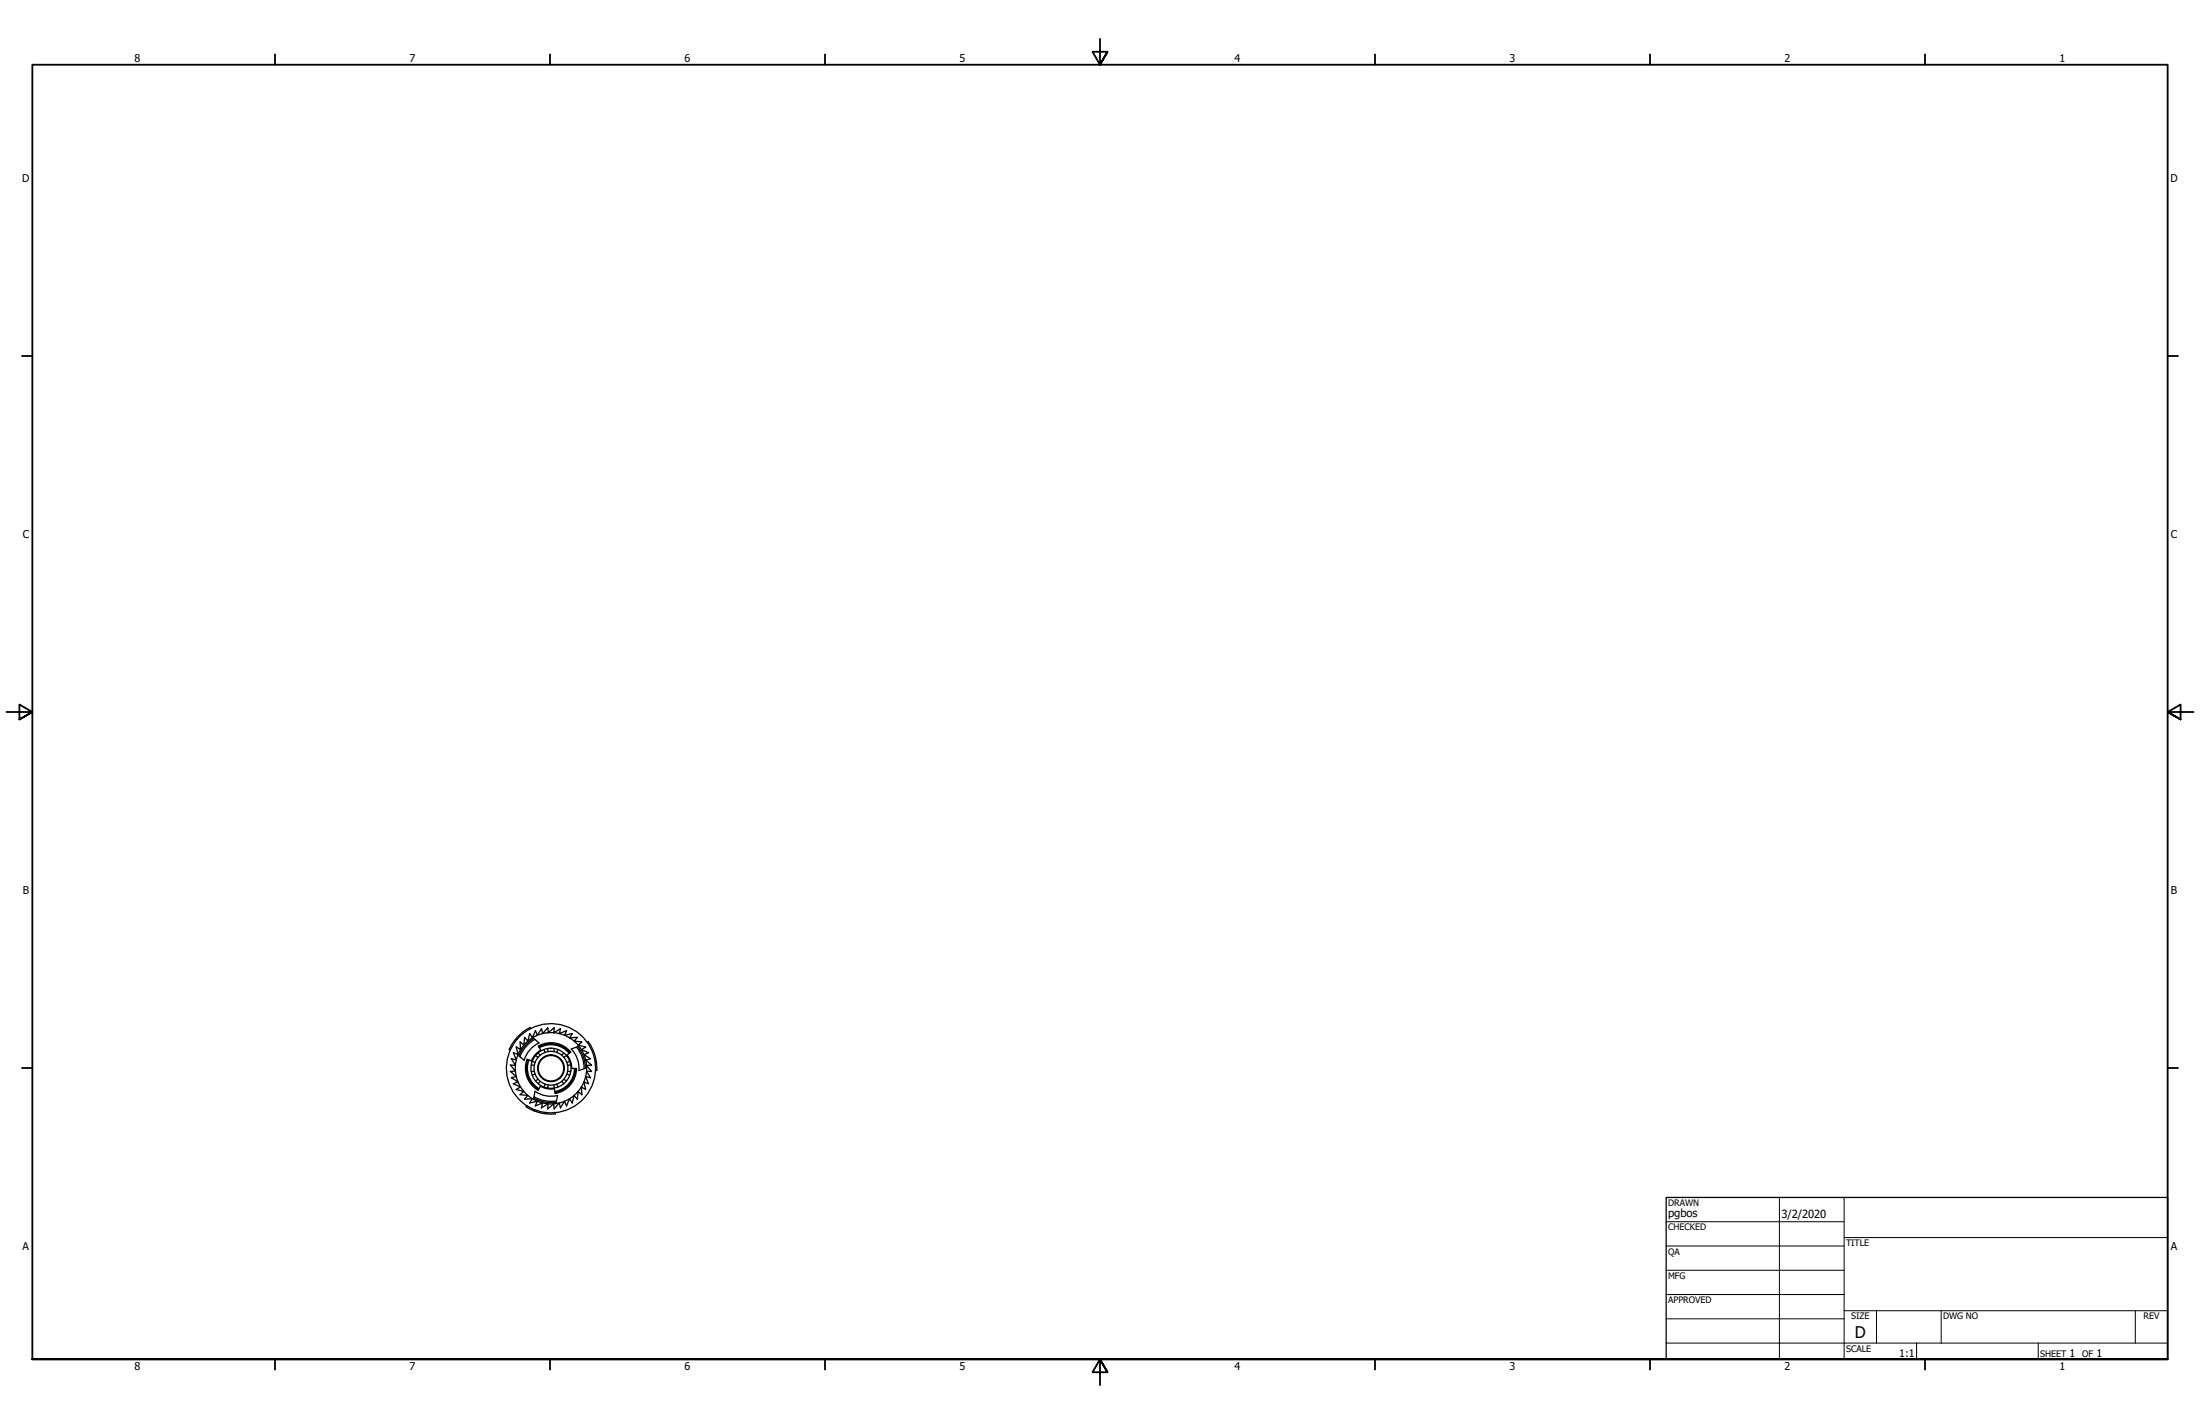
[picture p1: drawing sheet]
<svg xmlns="http://www.w3.org/2000/svg" width="864mm" height="559mm" viewBox="0 0 864 559" stroke-linecap="round" stroke-linejoin="round" font-family="sans-serif">
<!-- layer: Visible (ANSI) -->
<g fill="none" stroke="#000" stroke-width=".51">
<path d="M204.1 408.8l1.6 1.3 .2-3.1 1.3 1.5 .7-2.9 1.1 1.7 1.2-2.9 .7 1.9 1.7-2.7 .4 2 2-2.3 .2 1.9 2.4-1.9-.2 2 2.6-1.6-.4 1.9 2.8-1.2-.7 1.9 3-.7-1.1 1.7 3.1-.2-1.3 1.5 3.1 .2-1.6 1.3 3 .8-1.7 1 2.9 1.2-1.9 .8 2.6 1.6-1.9 .5 2.3 2-2 .1 2 2.4-2-.2 1.6 2.7-1.9-.5 1.2 2.8-1.9-.7 .7 3-1.7-1.1 .2 3.1-1.5-1.3-.2 3.1-1.3-1.5-.8 3-1-1.7-1.2 2.8-.8-1.9-1.6 2.7-.5-2-2 2.4-.1-2-2.4 2 .2-2-2.7 1.6 .5-2-2.9 1.2 .8-1.9-3 .7 1-1.7-3 .3 1.3-1.6-3.1-.2 1.5-1.3-3-.8 1.7-1-2.8-1.2 1.8-.8-2.6-1.6 2-.4-2.4-2.1 2-.1-2-2.4 2 .2-1.6-2.7 2 .5-1.2-2.8 1.9 .7-.8-3 1.8 1.1zM205.1 405.1l.3 .4M206.6 409.7l2.9-2.2 2.1 1.8a11 11 0 0 0-5.9 6.8l-2-1.8 1.2-2.4zM207.2 415.8a9.7 9.7 0 0 0 4.2 11.7M207.4 415.9a9.5 9.5 0 0 0 4 11.5M207.6 415.9a9.3 9.3 0 0 0 4 11.3M208.3 403.6l-.2-.4a18 18 0 0 0-8.2 8.6l.4 .2M208.5 418l1.2 .1M209 416.3l1.1 .5M210 407.9a13 13 0 0 0-5.9 6.8M210.1 414.3l1 .7M211.4 413l.7 1.1"/>
<path d="M211.5 410.8a9.7 9.7 0 0 1 12.3 2.3M211.6 410.9a9.5 9.5 0 0 1 12 2.3M211.7 411.1a9.3 9.3 0 0 1 11.7 2.2M213.4 411.9l.5 1.1M215.1 411.4l.1 1.3M217.4 411.4l-.1 1.3M219.2 411.9l-.6 1.1M221.2 413l-.7 1.1M222.4 414.3l-1 .7M223.6 416.3l-1.1 .5M224.1 418l-1.3 .1M224.3 411.6l2.5-.9a13.5 13.5 0 0 1 3 8.5l-2.6 .9a11 11 0 0 0-2.9-8.5z"/>
<path d="M225.5 419.3a9.3 9.3 0 0 1-7.7 9M225.8 419.3a9.5 9.5 0 0 1-8 9.3M226 419.3a9.7 9.7 0 0 1-8.1 9.4M226.3 410.9a13 13 0 0 1 3 8.5M230.5 409l.4-.3a18 18 0 0 1 3.4 11.4h-.5M234.1 416.5l-.5 .1M206.8 433.9l-.3 .4a18 18 0 0 0 11.6 2.8l-.1-.5M209.6 430.4a13 13 0 0 0 8.9 1.6M209.7 420.3l-1.2 .1M209.9 435.5l-.2 .5M210 428.2a11 11 0 0 0 8.9 1.7l-.5 2.6a13.5 13.5 0 0 1-8.9-1.6zM210.1 421.6l-1.1 .5"/>
<path d="M211.1 423.4l-1 .7M212.1 424.3l-.7 1.1M212.1 426.2l-.9 1.6a10 10 0 0 1-4.3-12.1l1.7 .6a8.2 8.2 0 0 1 3.7-4.2l-.9-1.6a10 10 0 0 1 12.6 2.3l-1.4 1.2a8.2 8.2 0 0 1 1.9 5.3h1.8a10 10 0 0 1-8.4 9.8M212.1 426.2a8.2 8.2 0 0 0 5.5 1.1l.3 1.8M213.9 425.4l-.5 1.1M215.2 425.8l-.1 1.2M217.3 425.8l.1 1.2M218.6 425.4l.6 1.1M220.5 424.3l.7 1.1M221.4 423.4l1 .7M222.5 421.6l1.1 .5M222.8 420.3l1.3 .1"/>
<circle cx="216.3" cy="419.2" r="6.6"/>
<circle cx="216.3" cy="419.2" r="5.3"/>
<circle cx="216.3" cy="419.2" r="14"/>
<circle cx="216.3" cy="419.2" r="5"/>
<circle cx="216.3" cy="419.2" r="7.9"/>
<circle cx="216.3" cy="419.2" r="17.5"/>
</g>
<!-- layer: Border (ANSI) -->
<g fill="none" stroke="#000" stroke-width=".71">
<path d="M431.8 15.2v10.2l-2.9-5.1h5.8l-2.9 5.1 2.9-5.1M107.9 21.3v4.1M215.9 21.3v4.1M323.8 21.3v4.1M539.8 21.3v4.1M647.7 21.3v4.1M755.6 21.3v4.1M8.6 139.7h4.1M850.9 139.7h4.1M2.5 279.4h10.2l-5.1-2.9v5.8l5.1-2.9-5.1 2.9M861.1 279.4h-10.2l5.1-2.9v5.8l-5.1-2.9 5.1 2.9M8.6 419.1h4.1"/>
<path d="M850.9 419.1h4.1M12.7 533.4v-508h838.2v508h-838.2h838.2M107.9 533.4v4.1M215.9 533.4v4.1M323.8 533.4v4.1M434.7 538.5l-2.9-5.1 2.9 5.1h-5.8l2.9-5.1v10.2M539.8 533.4v4.1M647.7 533.4v4.1M755.6 533.4v4.1"/>
</g>
<!-- layer: Title (ANSI) -->
<g fill="none" stroke="#000" stroke-width=".39">
<path d="M654 479.4h69.9M698.5 469.9v63.5M723.9 469.9v63.5M654 488.9h69.9M654 498.5h69.9M723.9 485.6h127M654 508h69.9M654 517.5h69.9M723.9 514.3h127M736.6 514.3v12.7M762 514.3v12.7M838.2 514.3v12.7"/>
<path d="M654 527h196.9M752.3 527v6.4M800.1 527v6.4"/>
</g>
<path d="M654 469.9h196.9v63.5h-196.9z" fill="none" stroke="#000" stroke-width=".51"/>
<text font-size="6.3" x="728.1" y="524.9">D</text>
<g font-size="4.4">
<text x="654.8" y="477.8">pgbos</text>
<text x="699.3" y="478">3/2/2020</text>
</g>
<g font-size="4.2">
<text x="52.8" y="24.4">8</text>
<text x="160.8" y="24.4">7</text>
<text x="268.7" y="24.4">6</text>
<text x="376.7" y="24.4">5</text>
<text x="484.6" y="24.4">4</text>
<text x="592.6" y="24.4">3</text>
<text x="700.5" y="24.4">2</text>
<text x="808.5" y="24.4">1</text>
<text x="8.7" y="71.4">D</text>
<text x="852" y="71.4">D</text>
<text x="8.9" y="211.1">C</text>
<text x="852.2" y="211.1">C</text>
<text x="8.9" y="350.8">B</text>
<text x="852.2" y="350.8">B</text>
<text x="8.9" y="490.5">A</text>
<text x="852.2" y="490.5">A</text>
<text x="745.5" y="532.6">1:1</text>
<text x="812.4" y="532.6">1</text>
<text x="822.9" y="532.6">1</text>
<text x="52.8" y="537.5">8</text>
<text x="160.8" y="537.5">7</text>
<text x="268.7" y="537.5">6</text>
<text x="376.7" y="537.5">5</text>
<text x="484.6" y="537.5">4</text>
<text x="592.6" y="537.5">3</text>
<text x="700.5" y="537.5">2</text>
<text x="808.5" y="537.5">1</text>
</g>
<g font-size="3.5">
<text x="654.8" y="473.2">DRAWN</text>
<text x="654.8" y="482.8">CHECKED</text>
<text x="724.7" y="488.9">TITLE</text>
<text x="654.8" y="492.3">QA</text>
<text x="654.8" y="501.8">MFG</text>
<text x="654.8" y="511.4">APPROVED</text>
<text x="726.7" y="517.7">SIZE</text>
<text x="762.8" y="517.7">DWG NO</text>
<text x="841.4" y="517.7">REV</text>
<text x="724.7" y="530.4">SCALE</text>
<text x="800.9" y="532.6">SHEET</text>
<text x="817.3" y="532.6">OF</text>
</g>
</svg>
